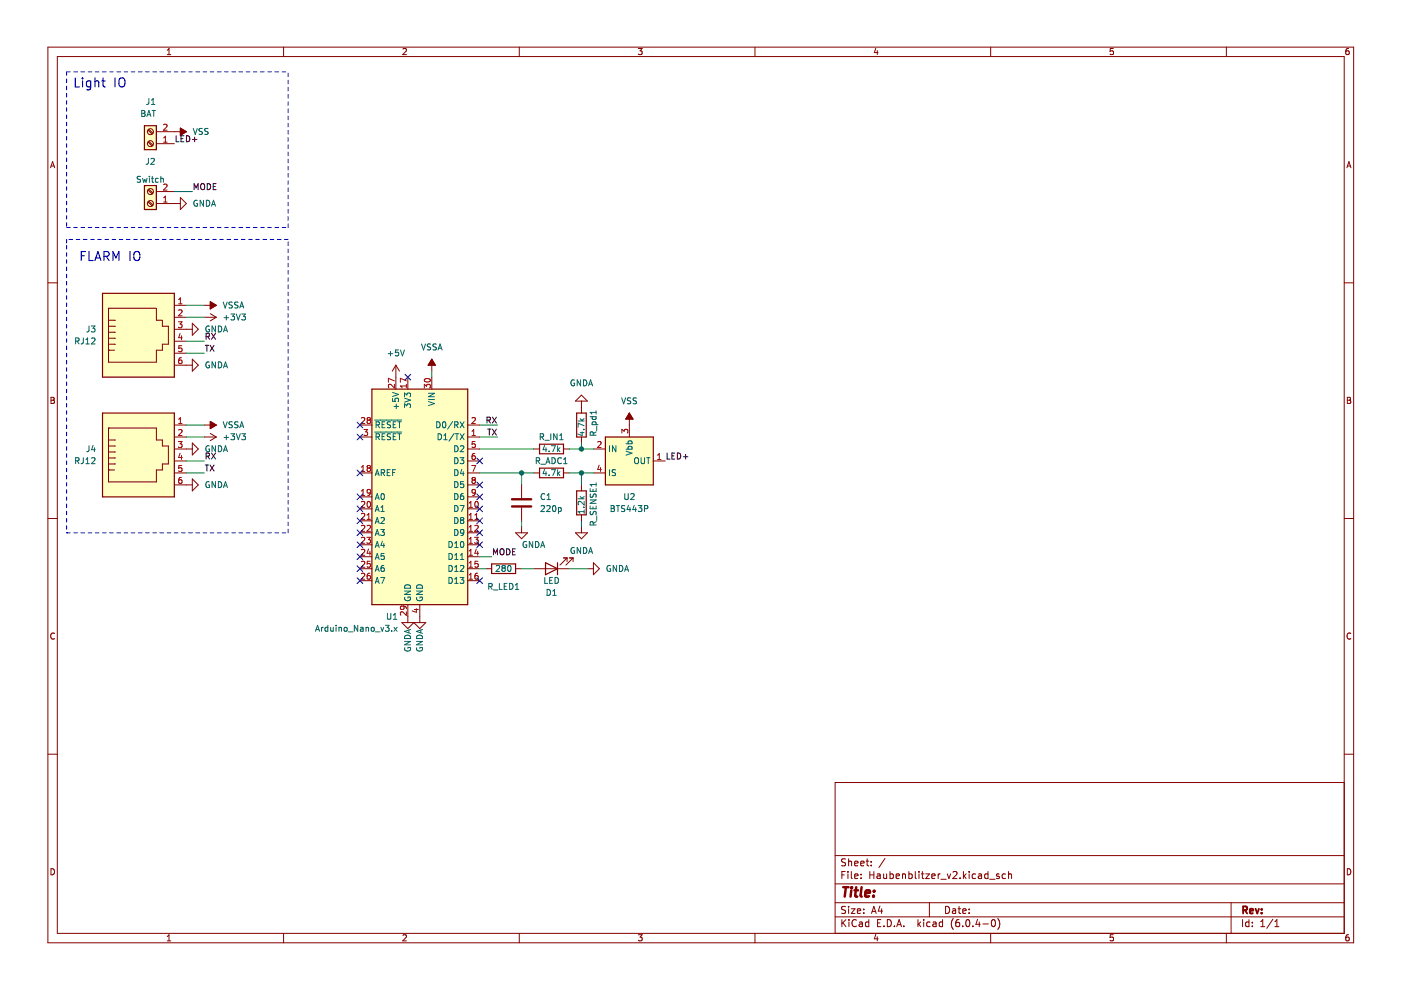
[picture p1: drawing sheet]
(kicad_sch (version 20211123) (generator eeschema)

 (paper "A4")

 (lib_symbols
  (symbol "Connector:RJ12" (pin_names (offset 1.016)) (in_bom yes) (on_board yes)
   (property "Reference" "J" (id 0) (at -5.08 11.43 0) (effects (font (size 1.27 1.27)) (justify right)))
   (property "Value" "RJ12" (id 1) (at 2.54 11.43 0) (effects (font (size 1.27 1.27)) (justify left)))
   (property "Footprint" "" (id 2) (at 0 0.635 90) (effects (font (size 1.27 1.27)) hide))
   (property "Datasheet" "~" (id 3) (at 0 0.635 90) (effects (font (size 1.27 1.27)) hide))
   (symbol "RJ12_0_1"
    (polyline (pts (xy -6.35 -1.905) (xy -5.08 -1.905) (xy -5.08 -1.905)) (stroke (width 0) (type default) (color 0 0 0 0)) (fill (type none)))
    (polyline (pts (xy -6.35 -0.635) (xy -5.08 -0.635) (xy -5.08 -0.635)) (stroke (width 0) (type default) (color 0 0 0 0)) (fill (type none)))
    (polyline (pts (xy -6.35 0.635) (xy -5.08 0.635) (xy -5.08 0.635)) (stroke (width 0) (type default) (color 0 0 0 0)) (fill (type none)))
    (polyline (pts (xy -6.35 1.905) (xy -5.08 1.905) (xy -5.08 1.905)) (stroke (width 0) (type default) (color 0 0 0 0)) (fill (type none)))
    (polyline (pts (xy -6.35 3.175) (xy -5.08 3.175) (xy -5.08 3.175)) (stroke (width 0) (type default) (color 0 0 0 0)) (fill (type none)))
    (polyline (pts (xy -5.08 4.445) (xy -6.35 4.445) (xy -6.35 4.445)) (stroke (width 0) (type default) (color 0 0 0 0)) (fill (type none)))
    (polyline (pts (xy -6.35 -4.445) (xy -6.35 6.985) (xy 3.81 6.985) (xy 3.81 4.445) (xy 5.08 4.445) (xy 5.08 3.175) (xy 6.35 3.175) (xy 6.35 -0.635) (xy 5.08 -0.635) (xy 5.08 -1.905) (xy 3.81 -1.905) (xy 3.81 -4.445) (xy -6.35 -4.445) (xy -6.35 -4.445)) (stroke (width 0) (type default) (color 0 0 0 0)) (fill (type none)))
    (rectangle (start 7.62 10.16) (end -7.62 -7.62) (stroke (width 0.254) (type default) (color 0 0 0 0)) (fill (type background))))
   (symbol "RJ12_1_1"
    (pin passive line (at 10.16 -5.08 180) (length 2.54) (name "~" (effects (font (size 1.27 1.27)))) (number "1" (effects (font (size 1.27 1.27)))))
    (pin passive line (at 10.16 -2.54 180) (length 2.54) (name "~" (effects (font (size 1.27 1.27)))) (number "2" (effects (font (size 1.27 1.27)))))
    (pin passive line (at 10.16 0 180) (length 2.54) (name "~" (effects (font (size 1.27 1.27)))) (number "3" (effects (font (size 1.27 1.27)))))
    (pin passive line (at 10.16 2.54 180) (length 2.54) (name "~" (effects (font (size 1.27 1.27)))) (number "4" (effects (font (size 1.27 1.27)))))
    (pin passive line (at 10.16 5.08 180) (length 2.54) (name "~" (effects (font (size 1.27 1.27)))) (number "5" (effects (font (size 1.27 1.27)))))
    (pin passive line (at 10.16 7.62 180) (length 2.54) (name "~" (effects (font (size 1.27 1.27)))) (number "6" (effects (font (size 1.27 1.27)))))))
  (symbol "Connector:Screw_Terminal_01x02" (pin_names (offset 1.016) hide) (in_bom yes) (on_board yes)
   (property "Reference" "J" (id 0) (at 0 2.54 0) (effects (font (size 1.27 1.27))))
   (property "Value" "Screw_Terminal_01x02" (id 1) (at 0 -5.08 0) (effects (font (size 1.27 1.27))))
   (property "Footprint" "" (id 2) (at 0 0 0) (effects (font (size 1.27 1.27)) hide))
   (property "Datasheet" "~" (id 3) (at 0 0 0) (effects (font (size 1.27 1.27)) hide))
   (symbol "Screw_Terminal_01x02_1_1"
    (rectangle (start -1.27 1.27) (end 1.27 -3.81) (stroke (width 0.254) (type default) (color 0 0 0 0)) (fill (type background)))
    (circle (center 0 -2.54) (radius 0.635) (stroke (width 0.1524) (type default) (color 0 0 0 0)) (fill (type none)))
    (polyline (pts (xy -0.5334 -2.2098) (xy 0.3302 -3.048)) (stroke (width 0.1524) (type default) (color 0 0 0 0)) (fill (type none)))
    (polyline (pts (xy -0.5334 0.3302) (xy 0.3302 -0.508)) (stroke (width 0.1524) (type default) (color 0 0 0 0)) (fill (type none)))
    (polyline (pts (xy -0.3556 -2.032) (xy 0.508 -2.8702)) (stroke (width 0.1524) (type default) (color 0 0 0 0)) (fill (type none)))
    (polyline (pts (xy -0.3556 0.508) (xy 0.508 -0.3302)) (stroke (width 0.1524) (type default) (color 0 0 0 0)) (fill (type none)))
    (circle (center 0 0) (radius 0.635) (stroke (width 0.1524) (type default) (color 0 0 0 0)) (fill (type none)))
    (pin passive line (at -5.08 0 0) (length 3.81) (name "Pin_1" (effects (font (size 1.27 1.27)))) (number "1" (effects (font (size 1.27 1.27)))))
    (pin passive line (at -5.08 -2.54 0) (length 3.81) (name "Pin_2" (effects (font (size 1.27 1.27)))) (number "2" (effects (font (size 1.27 1.27)))))))
  (symbol "Device:C" (pin_numbers hide) (pin_names (offset 0.254)) (in_bom yes) (on_board yes)
   (property "Reference" "C" (id 0) (at 0.635 2.54 0) (effects (font (size 1.27 1.27)) (justify left)))
   (property "Value" "C" (id 1) (at 0.635 -2.54 0) (effects (font (size 1.27 1.27)) (justify left)))
   (property "Footprint" "" (id 2) (at 0.9652 -3.81 0) (effects (font (size 1.27 1.27)) hide))
   (property "Datasheet" "~" (id 3) (at 0 0 0) (effects (font (size 1.27 1.27)) hide))
   (symbol "C_0_1"
    (polyline (pts (xy -2.032 -0.762) (xy 2.032 -0.762)) (stroke (width 0.508) (type default) (color 0 0 0 0)) (fill (type none)))
    (polyline (pts (xy -2.032 0.762) (xy 2.032 0.762)) (stroke (width 0.508) (type default) (color 0 0 0 0)) (fill (type none))))
   (symbol "C_1_1"
    (pin passive line (at 0 3.81 270) (length 2.794) (name "~" (effects (font (size 1.27 1.27)))) (number "1" (effects (font (size 1.27 1.27)))))
    (pin passive line (at 0 -3.81 90) (length 2.794) (name "~" (effects (font (size 1.27 1.27)))) (number "2" (effects (font (size 1.27 1.27)))))))
  (symbol "Device:LED" (pin_numbers hide) (pin_names (offset 1.016) hide) (in_bom yes) (on_board yes)
   (property "Reference" "D" (id 0) (at 0 2.54 0) (effects (font (size 1.27 1.27))))
   (property "Value" "LED" (id 1) (at 0 -2.54 0) (effects (font (size 1.27 1.27))))
   (property "Footprint" "" (id 2) (at 0 0 0) (effects (font (size 1.27 1.27)) hide))
   (property "Datasheet" "~" (id 3) (at 0 0 0) (effects (font (size 1.27 1.27)) hide))
   (symbol "LED_0_1"
    (polyline (pts (xy -1.27 -1.27) (xy -1.27 1.27)) (stroke (width 0.254) (type default) (color 0 0 0 0)) (fill (type none)))
    (polyline (pts (xy -1.27 0) (xy 1.27 0)) (stroke (width 0) (type default) (color 0 0 0 0)) (fill (type none)))
    (polyline (pts (xy 1.27 -1.27) (xy 1.27 1.27) (xy -1.27 0) (xy 1.27 -1.27)) (stroke (width 0.254) (type default) (color 0 0 0 0)) (fill (type none)))
    (polyline (pts (xy -3.048 -0.762) (xy -4.572 -2.286) (xy -3.81 -2.286) (xy -4.572 -2.286) (xy -4.572 -1.524)) (stroke (width 0) (type default) (color 0 0 0 0)) (fill (type none)))
    (polyline (pts (xy -1.778 -0.762) (xy -3.302 -2.286) (xy -2.54 -2.286) (xy -3.302 -2.286) (xy -3.302 -1.524)) (stroke (width 0) (type default) (color 0 0 0 0)) (fill (type none))))
   (symbol "LED_1_1"
    (pin passive line (at -3.81 0 0) (length 2.54) (name "K" (effects (font (size 1.27 1.27)))) (number "1" (effects (font (size 1.27 1.27)))))
    (pin passive line (at 3.81 0 180) (length 2.54) (name "A" (effects (font (size 1.27 1.27)))) (number "2" (effects (font (size 1.27 1.27)))))))
  (symbol "Device:R" (pin_numbers hide) (pin_names (offset 0)) (in_bom yes) (on_board yes)
   (property "Reference" "R" (id 0) (at 2.032 0 90) (effects (font (size 1.27 1.27))))
   (property "Value" "R" (id 1) (at 0 0 90) (effects (font (size 1.27 1.27))))
   (property "Footprint" "" (id 2) (at -1.778 0 90) (effects (font (size 1.27 1.27)) hide))
   (property "Datasheet" "~" (id 3) (at 0 0 0) (effects (font (size 1.27 1.27)) hide))
   (symbol "R_0_1"
    (rectangle (start -1.016 -2.54) (end 1.016 2.54) (stroke (width 0.254) (type default) (color 0 0 0 0)) (fill (type none))))
   (symbol "R_1_1"
    (pin passive line (at 0 3.81 270) (length 1.27) (name "~" (effects (font (size 1.27 1.27)))) (number "1" (effects (font (size 1.27 1.27)))))
    (pin passive line (at 0 -3.81 90) (length 1.27) (name "~" (effects (font (size 1.27 1.27)))) (number "2" (effects (font (size 1.27 1.27)))))))
  (symbol "MCU_Module:Arduino_Nano_v3.x" (in_bom yes) (on_board yes)
   (property "Reference" "A" (id 0) (at -10.16 23.495 0) (effects (font (size 1.27 1.27)) (justify left bottom)))
   (property "Value" "Arduino_Nano_v3.x" (id 1) (at 5.08 -24.13 0) (effects (font (size 1.27 1.27)) (justify left top)))
   (property "Footprint" "Module:Arduino_Nano" (id 2) (at 0 0 0) (effects (font (size 1.27 1.27) italic) hide))
   (property "Datasheet" "http://www.mouser.com/pdfdocs/Gravitech_Arduino_Nano3_0.pdf" (id 3) (at 0 0 0) (effects (font (size 1.27 1.27)) hide))
   (symbol "Arduino_Nano_v3.x_0_1"
    (rectangle (start -10.16 22.86) (end 10.16 -22.86) (stroke (width 0.254) (type default) (color 0 0 0 0)) (fill (type background))))
   (symbol "Arduino_Nano_v3.x_1_1"
    (pin bidirectional line (at -12.7 12.7 0) (length 2.54) (name "D1/TX" (effects (font (size 1.27 1.27)))) (number "1" (effects (font (size 1.27 1.27)))))
    (pin bidirectional line (at -12.7 -2.54 0) (length 2.54) (name "D7" (effects (font (size 1.27 1.27)))) (number "10" (effects (font (size 1.27 1.27)))))
    (pin bidirectional line (at -12.7 -5.08 0) (length 2.54) (name "D8" (effects (font (size 1.27 1.27)))) (number "11" (effects (font (size 1.27 1.27)))))
    (pin bidirectional line (at -12.7 -7.62 0) (length 2.54) (name "D9" (effects (font (size 1.27 1.27)))) (number "12" (effects (font (size 1.27 1.27)))))
    (pin bidirectional line (at -12.7 -10.16 0) (length 2.54) (name "D10" (effects (font (size 1.27 1.27)))) (number "13" (effects (font (size 1.27 1.27)))))
    (pin bidirectional line (at -12.7 -12.7 0) (length 2.54) (name "D11" (effects (font (size 1.27 1.27)))) (number "14" (effects (font (size 1.27 1.27)))))
    (pin bidirectional line (at -12.7 -15.24 0) (length 2.54) (name "D12" (effects (font (size 1.27 1.27)))) (number "15" (effects (font (size 1.27 1.27)))))
    (pin bidirectional line (at -12.7 -17.78 0) (length 2.54) (name "D13" (effects (font (size 1.27 1.27)))) (number "16" (effects (font (size 1.27 1.27)))))
    (pin power_out line (at 2.54 25.4 270) (length 2.54) (name "3V3" (effects (font (size 1.27 1.27)))) (number "17" (effects (font (size 1.27 1.27)))))
    (pin input line (at 12.7 5.08 180) (length 2.54) (name "AREF" (effects (font (size 1.27 1.27)))) (number "18" (effects (font (size 1.27 1.27)))))
    (pin bidirectional line (at 12.7 0 180) (length 2.54) (name "A0" (effects (font (size 1.27 1.27)))) (number "19" (effects (font (size 1.27 1.27)))))
    (pin bidirectional line (at -12.7 15.24 0) (length 2.54) (name "D0/RX" (effects (font (size 1.27 1.27)))) (number "2" (effects (font (size 1.27 1.27)))))
    (pin bidirectional line (at 12.7 -2.54 180) (length 2.54) (name "A1" (effects (font (size 1.27 1.27)))) (number "20" (effects (font (size 1.27 1.27)))))
    (pin bidirectional line (at 12.7 -5.08 180) (length 2.54) (name "A2" (effects (font (size 1.27 1.27)))) (number "21" (effects (font (size 1.27 1.27)))))
    (pin bidirectional line (at 12.7 -7.62 180) (length 2.54) (name "A3" (effects (font (size 1.27 1.27)))) (number "22" (effects (font (size 1.27 1.27)))))
    (pin bidirectional line (at 12.7 -10.16 180) (length 2.54) (name "A4" (effects (font (size 1.27 1.27)))) (number "23" (effects (font (size 1.27 1.27)))))
    (pin bidirectional line (at 12.7 -12.7 180) (length 2.54) (name "A5" (effects (font (size 1.27 1.27)))) (number "24" (effects (font (size 1.27 1.27)))))
    (pin bidirectional line (at 12.7 -15.24 180) (length 2.54) (name "A6" (effects (font (size 1.27 1.27)))) (number "25" (effects (font (size 1.27 1.27)))))
    (pin bidirectional line (at 12.7 -17.78 180) (length 2.54) (name "A7" (effects (font (size 1.27 1.27)))) (number "26" (effects (font (size 1.27 1.27)))))
    (pin power_out line (at 5.08 25.4 270) (length 2.54) (name "+5V" (effects (font (size 1.27 1.27)))) (number "27" (effects (font (size 1.27 1.27)))))
    (pin input line (at 12.7 15.24 180) (length 2.54) (name "~{RESET}" (effects (font (size 1.27 1.27)))) (number "28" (effects (font (size 1.27 1.27)))))
    (pin power_in line (at 2.54 -25.4 90) (length 2.54) (name "GND" (effects (font (size 1.27 1.27)))) (number "29" (effects (font (size 1.27 1.27)))))
    (pin input line (at 12.7 12.7 180) (length 2.54) (name "~{RESET}" (effects (font (size 1.27 1.27)))) (number "3" (effects (font (size 1.27 1.27)))))
    (pin power_in line (at -2.54 25.4 270) (length 2.54) (name "VIN" (effects (font (size 1.27 1.27)))) (number "30" (effects (font (size 1.27 1.27)))))
    (pin power_in line (at 0 -25.4 90) (length 2.54) (name "GND" (effects (font (size 1.27 1.27)))) (number "4" (effects (font (size 1.27 1.27)))))
    (pin bidirectional line (at -12.7 10.16 0) (length 2.54) (name "D2" (effects (font (size 1.27 1.27)))) (number "5" (effects (font (size 1.27 1.27)))))
    (pin bidirectional line (at -12.7 7.62 0) (length 2.54) (name "D3" (effects (font (size 1.27 1.27)))) (number "6" (effects (font (size 1.27 1.27)))))
    (pin bidirectional line (at -12.7 5.08 0) (length 2.54) (name "D4" (effects (font (size 1.27 1.27)))) (number "7" (effects (font (size 1.27 1.27)))))
    (pin bidirectional line (at -12.7 2.54 0) (length 2.54) (name "D5" (effects (font (size 1.27 1.27)))) (number "8" (effects (font (size 1.27 1.27)))))
    (pin bidirectional line (at -12.7 0 0) (length 2.54) (name "D6" (effects (font (size 1.27 1.27)))) (number "9" (effects (font (size 1.27 1.27)))))))
  (symbol "Power_Management:BTS443P" (in_bom yes) (on_board yes)
   (property "Reference" "U" (id 0) (at -5.08 6.35 0) (effects (font (size 1.27 1.27))))
   (property "Value" "BTS443P" (id 1) (at 8.89 6.35 0) (effects (font (size 1.27 1.27))))
   (property "Footprint" "Package_TO_SOT_SMD:TO-252-4" (id 2) (at 0 -6.35 0) (effects (font (size 1.27 1.27)) hide))
   (property "Datasheet" "http://www.infineon.com/dgdl/Infineon-BTS443P-DS-v01_00-EN.pdf?fileId=5546d4625a888733015aa9afbc5035d5" (id 3) (at 0 -10.16 0) (effects (font (size 1.27 1.27)) hide))
   (symbol "BTS443P_0_1"
    (rectangle (start -5.08 5.08) (end 5.08 -5.08) (stroke (width 0.254) (type default) (color 0 0 0 0)) (fill (type background))))
   (symbol "BTS443P_1_1"
    (pin power_out line (at 7.62 0 180) (length 2.54) (name "OUT" (effects (font (size 1.27 1.27)))) (number "1" (effects (font (size 1.27 1.27)))))
    (pin input line (at -7.62 2.54 0) (length 2.54) (name "IN" (effects (font (size 1.27 1.27)))) (number "2" (effects (font (size 1.27 1.27)))))
    (pin power_in line (at 0 7.62 270) (length 2.54) (name "Vbb" (effects (font (size 1.27 1.27)))) (number "3" (effects (font (size 1.27 1.27)))))
    (pin output line (at -7.62 -2.54 0) (length 2.54) (name "IS" (effects (font (size 1.27 1.27)))) (number "4" (effects (font (size 1.27 1.27)))))
    (pin passive line (at 7.62 0 180) (length 2.54) hide (name "OUT" (effects (font (size 1.27 1.27)))) (number "5" (effects (font (size 1.27 1.27)))))))
  (symbol "power:+3V3" (power) (pin_names (offset 0)) (in_bom yes) (on_board yes)
   (property "Reference" "#PWR" (id 0) (at 0 -3.81 0) (effects (font (size 1.27 1.27)) hide))
   (property "Value" "+3V3" (id 1) (at 0 3.556 0) (effects (font (size 1.27 1.27))))
   (property "Footprint" "" (id 2) (at 0 0 0) (effects (font (size 1.27 1.27)) hide))
   (property "Datasheet" "" (id 3) (at 0 0 0) (effects (font (size 1.27 1.27)) hide))
   (symbol "+3V3_0_1"
    (polyline (pts (xy -0.762 1.27) (xy 0 2.54)) (stroke (width 0) (type default) (color 0 0 0 0)) (fill (type none)))
    (polyline (pts (xy 0 0) (xy 0 2.54)) (stroke (width 0) (type default) (color 0 0 0 0)) (fill (type none)))
    (polyline (pts (xy 0 2.54) (xy 0.762 1.27)) (stroke (width 0) (type default) (color 0 0 0 0)) (fill (type none))))
   (symbol "+3V3_1_1"
    (pin power_in line (at 0 0 90) (length 0) hide (name "+3V3" (effects (font (size 1.27 1.27)))) (number "1" (effects (font (size 1.27 1.27)))))))
  (symbol "power:+5V" (power) (pin_names (offset 0)) (in_bom yes) (on_board yes)
   (property "Reference" "#PWR" (id 0) (at 0 -3.81 0) (effects (font (size 1.27 1.27)) hide))
   (property "Value" "+5V" (id 1) (at 0 3.556 0) (effects (font (size 1.27 1.27))))
   (property "Footprint" "" (id 2) (at 0 0 0) (effects (font (size 1.27 1.27)) hide))
   (property "Datasheet" "" (id 3) (at 0 0 0) (effects (font (size 1.27 1.27)) hide))
   (symbol "+5V_0_1"
    (polyline (pts (xy -0.762 1.27) (xy 0 2.54)) (stroke (width 0) (type default) (color 0 0 0 0)) (fill (type none)))
    (polyline (pts (xy 0 0) (xy 0 2.54)) (stroke (width 0) (type default) (color 0 0 0 0)) (fill (type none)))
    (polyline (pts (xy 0 2.54) (xy 0.762 1.27)) (stroke (width 0) (type default) (color 0 0 0 0)) (fill (type none))))
   (symbol "+5V_1_1"
    (pin power_in line (at 0 0 90) (length 0) hide (name "+5V" (effects (font (size 1.27 1.27)))) (number "1" (effects (font (size 1.27 1.27)))))))
  (symbol "power:GNDA" (power) (pin_names (offset 0)) (in_bom yes) (on_board yes)
   (property "Reference" "#PWR" (id 0) (at 0 -6.35 0) (effects (font (size 1.27 1.27)) hide))
   (property "Value" "GNDA" (id 1) (at 0 -3.81 0) (effects (font (size 1.27 1.27))))
   (property "Footprint" "" (id 2) (at 0 0 0) (effects (font (size 1.27 1.27)) hide))
   (property "Datasheet" "" (id 3) (at 0 0 0) (effects (font (size 1.27 1.27)) hide))
   (symbol "GNDA_0_1"
    (polyline (pts (xy 0 0) (xy 0 -1.27) (xy 1.27 -1.27) (xy 0 -2.54) (xy -1.27 -1.27) (xy 0 -1.27)) (stroke (width 0) (type default) (color 0 0 0 0)) (fill (type none))))
   (symbol "GNDA_1_1"
    (pin power_in line (at 0 0 270) (length 0) hide (name "GNDA" (effects (font (size 1.27 1.27)))) (number "1" (effects (font (size 1.27 1.27)))))))
  (symbol "power:VSS" (power) (pin_names (offset 0)) (in_bom yes) (on_board yes)
   (property "Reference" "#PWR" (id 0) (at 0 -3.81 0) (effects (font (size 1.27 1.27)) hide))
   (property "Value" "VSS" (id 1) (at 0 3.81 0) (effects (font (size 1.27 1.27))))
   (property "Footprint" "" (id 2) (at 0 0 0) (effects (font (size 1.27 1.27)) hide))
   (property "Datasheet" "" (id 3) (at 0 0 0) (effects (font (size 1.27 1.27)) hide))
   (symbol "VSS_0_1"
    (polyline (pts (xy 0 0) (xy 0 2.54)) (stroke (width 0) (type default) (color 0 0 0 0)) (fill (type none)))
    (polyline (pts (xy 0.762 1.27) (xy -0.762 1.27) (xy 0 2.54) (xy 0.762 1.27)) (stroke (width 0) (type default) (color 0 0 0 0)) (fill (type outline))))
   (symbol "VSS_1_1"
    (pin power_in line (at 0 0 90) (length 0) hide (name "VSS" (effects (font (size 1.27 1.27)))) (number "1" (effects (font (size 1.27 1.27)))))))
  (symbol "power:VSSA" (power) (pin_names (offset 0)) (in_bom yes) (on_board yes)
   (property "Reference" "#PWR" (id 0) (at 0 -3.81 0) (effects (font (size 1.27 1.27)) hide))
   (property "Value" "VSSA" (id 1) (at 0 3.81 0) (effects (font (size 1.27 1.27))))
   (property "Footprint" "" (id 2) (at 0 0 0) (effects (font (size 1.27 1.27)) hide))
   (property "Datasheet" "" (id 3) (at 0 0 0) (effects (font (size 1.27 1.27)) hide))
   (symbol "VSSA_0_1"
    (polyline (pts (xy 0 0) (xy 0 2.54)) (stroke (width 0) (type default) (color 0 0 0 0)) (fill (type none)))
    (polyline (pts (xy 0.762 1.27) (xy -0.762 1.27) (xy 0 2.54) (xy 0.762 1.27)) (stroke (width 0) (type default) (color 0 0 0 0)) (fill (type outline))))
   (symbol "VSSA_1_1"
    (pin power_in line (at 0 0 90) (length 0) hide (name "VSSA" (effects (font (size 1.27 1.27)))) (number "1" (effects (font (size 1.27 1.27))))))))

 (junction (at 110.49 100.33) (diameter 0) (color 0 0 0 0))
 (junction (at 123.19 100.33) (diameter 0) (color 0 0 0 0))
 (junction (at 123.19 95.25) (diameter 0) (color 0 0 0 0))

 (no_connect (at 76.2 110.49))
 (no_connect (at 76.2 107.95))
 (no_connect (at 76.2 105.41))
 (no_connect (at 76.2 100.33))
 (no_connect (at 101.6 115.57))
 (no_connect (at 101.6 110.49))
 (no_connect (at 101.6 113.03))
 (no_connect (at 101.6 123.19))
 (no_connect (at 101.6 105.41))
 (no_connect (at 101.6 107.95))
 (no_connect (at 86.36 80.01))
 (no_connect (at 76.2 123.19))
 (no_connect (at 76.2 120.65))
 (no_connect (at 76.2 118.11))
 (no_connect (at 76.2 115.57))
 (no_connect (at 76.2 113.03))
 (no_connect (at 101.6 97.79))
 (no_connect (at 76.2 90.17))
 (no_connect (at 76.2 92.71))
 (no_connect (at 101.6 102.87))

 (wire (pts (xy 43.18 74.93) (xy 39.37 74.93)) (stroke (width 0) (type default) (color 0 0 0 0)))
 (polyline (pts (xy 13.97 50.8) (xy 13.97 52.07)) (stroke (width 0) (type default) (color 0 0 0 0)))

 (wire (pts (xy 43.18 100.33) (xy 39.37 100.33)) (stroke (width 0) (type default) (color 0 0 0 0)))
 (wire (pts (xy 36.83 40.64) (xy 40.64 40.64)) (stroke (width 0) (type default) (color 0 0 0 0)))
 (wire (pts (xy 123.19 111.76) (xy 123.19 110.49)) (stroke (width 0) (type default) (color 0 0 0 0)))
 (wire (pts (xy 123.19 95.25) (xy 125.73 95.25)) (stroke (width 0) (type default) (color 0 0 0 0)))
 (wire (pts (xy 43.18 64.77) (xy 39.37 64.77)) (stroke (width 0) (type default) (color 0 0 0 0)))
 (polyline (pts (xy 13.97 15.24) (xy 13.97 48.26)) (stroke (width 0) (type default) (color 0 0 0 0)))

 (wire (pts (xy 120.65 100.33) (xy 123.19 100.33)) (stroke (width 0) (type default) (color 0 0 0 0)))
 (wire (pts (xy 123.19 102.87) (xy 123.19 100.33)) (stroke (width 0) (type default) (color 0 0 0 0)))
 (wire (pts (xy 43.18 90.17) (xy 39.37 90.17)) (stroke (width 0) (type default) (color 0 0 0 0)))
 (wire (pts (xy 43.18 67.31) (xy 39.37 67.31)) (stroke (width 0) (type default) (color 0 0 0 0)))
 (wire (pts (xy 110.49 111.76) (xy 110.49 110.49)) (stroke (width 0) (type default) (color 0 0 0 0)))
 (polyline (pts (xy 13.97 48.26) (xy 60.96 48.26)) (stroke (width 0) (type default) (color 0 0 0 0)))

 (wire (pts (xy 43.18 92.71) (xy 39.37 92.71)) (stroke (width 0) (type default) (color 0 0 0 0)))
 (polyline (pts (xy 13.97 15.24) (xy 60.96 15.24)) (stroke (width 0) (type default) (color 0 0 0 0)))

 (wire (pts (xy 91.44 78.74) (xy 91.44 80.01)) (stroke (width 0) (type default) (color 0 0 0 0)))
 (wire (pts (xy 120.65 95.25) (xy 123.19 95.25)) (stroke (width 0) (type default) (color 0 0 0 0)))
 (polyline (pts (xy 60.96 48.26) (xy 60.96 15.24)) (stroke (width 0) (type default) (color 0 0 0 0)))

 (wire (pts (xy 43.18 97.79) (xy 39.37 97.79)) (stroke (width 0) (type default) (color 0 0 0 0)))
 (wire (pts (xy 110.49 120.65) (xy 113.03 120.65)) (stroke (width 0) (type default) (color 0 0 0 0)))
 (polyline (pts (xy 60.96 50.8) (xy 13.97 50.8)) (stroke (width 0) (type default) (color 0 0 0 0)))

 (wire (pts (xy 110.49 100.33) (xy 113.03 100.33)) (stroke (width 0) (type default) (color 0 0 0 0)))
 (wire (pts (xy 105.41 92.71) (xy 101.6 92.71)) (stroke (width 0) (type default) (color 0 0 0 0)))
 (wire (pts (xy 120.65 120.65) (xy 124.46 120.65)) (stroke (width 0) (type default) (color 0 0 0 0)))
 (wire (pts (xy 101.6 100.33) (xy 110.49 100.33)) (stroke (width 0) (type default) (color 0 0 0 0)))
 (wire (pts (xy 110.49 100.33) (xy 110.49 102.87)) (stroke (width 0) (type default) (color 0 0 0 0)))
 (wire (pts (xy 43.18 72.39) (xy 39.37 72.39)) (stroke (width 0) (type default) (color 0 0 0 0)))
 (wire (pts (xy 101.6 118.11) (xy 104.14 118.11)) (stroke (width 0) (type default) (color 0 0 0 0)))
 (wire (pts (xy 101.6 120.65) (xy 102.87 120.65)) (stroke (width 0) (type default) (color 0 0 0 0)))
 (wire (pts (xy 123.19 93.98) (xy 123.19 95.25)) (stroke (width 0) (type default) (color 0 0 0 0)))
 (wire (pts (xy 123.19 100.33) (xy 125.73 100.33)) (stroke (width 0) (type default) (color 0 0 0 0)))
 (wire (pts (xy 105.41 90.17) (xy 101.6 90.17)) (stroke (width 0) (type default) (color 0 0 0 0)))
 (polyline (pts (xy 60.96 113.03) (xy 60.96 50.8)) (stroke (width 0) (type default) (color 0 0 0 0)))

 (wire (pts (xy 101.6 95.25) (xy 113.03 95.25)) (stroke (width 0) (type default) (color 0 0 0 0)))
 (polyline (pts (xy 13.97 113.03) (xy 60.96 113.03)) (stroke (width 0) (type default) (color 0 0 0 0)))
 (polyline (pts (xy 13.97 52.07) (xy 13.97 113.03)) (stroke (width 0) (type default) (color 0 0 0 0)))

 (text "Light IO" (at 15.24 19.05 0) (effects (font (size 1.905 1.905)) (justify left bottom)))
 (text "FLARM IO" (at 16.51 55.88 0) (effects (font (size 1.905 1.905)) (justify left bottom)))

 (label "RX" (at 105.41 90.17 180) (effects (font (size 1.27 1.27)) (justify right bottom)))
 (label "LED+" (at 36.83 30.48 0) (effects (font (size 1.27 1.27)) (justify left bottom)))
 (label "TX" (at 105.41 92.71 180) (effects (font (size 1.27 1.27)) (justify right bottom)))
 (label "RX" (at 43.18 97.79 0) (effects (font (size 1.27 1.27)) (justify left bottom)))
 (label "TX" (at 43.18 100.33 0) (effects (font (size 1.27 1.27)) (justify left bottom)))
 (label "TX" (at 43.18 74.93 0) (effects (font (size 1.27 1.27)) (justify left bottom)))
 (label "MODE" (at 40.64 40.64 0) (effects (font (size 1.27 1.27)) (justify left bottom)))
 (label "LED+" (at 140.97 97.79 0) (effects (font (size 1.27 1.27)) (justify left bottom)))
 (label "MODE" (at 104.14 118.11 0) (effects (font (size 1.27 1.27)) (justify left bottom)))
 (label "RX" (at 43.18 72.39 0) (effects (font (size 1.27 1.27)) (justify left bottom)))

 (symbol (lib_id "power:GNDA") (at 86.36 130.81 0) (mirror y) (unit 1) (in_bom yes) (on_board yes)
  (property "Reference" "#PWR0111" (id 0) (at 86.36 137.16 0) (effects (font (size 1.27 1.27)) hide))
  (property "Value" "GNDA" (id 1) (at 86.36 135.89 90))
  (property "Footprint" "" (id 2) (at 86.36 130.81 0) (effects (font (size 1.27 1.27)) hide))
  (property "Datasheet" "" (id 3) (at 86.36 130.81 0) (effects (font (size 1.27 1.27)) hide)) (pin "1"))

 (symbol (lib_id "power:GNDA") (at 36.83 43.18 90) (unit 1) (in_bom yes) (on_board yes) (fields_autoplaced)
  (property "Reference" "#PWR0115" (id 0) (at 43.18 43.18 0) (effects (font (size 1.27 1.27)) hide))
  (property "Value" "GNDA" (id 1) (at 40.64 43.1799 90) (effects (font (size 1.27 1.27)) (justify right)))
  (property "Footprint" "" (id 2) (at 36.83 43.18 0) (effects (font (size 1.27 1.27)) hide))
  (property "Datasheet" "" (id 3) (at 36.83 43.18 0) (effects (font (size 1.27 1.27)) hide)) (pin "1"))

 (symbol (lib_id "power:GNDA") (at 110.49 111.76 0) (unit 1) (in_bom yes) (on_board yes)
  (property "Reference" "#PWR0116" (id 0) (at 110.49 118.11 0) (effects (font (size 1.27 1.27)) hide))
  (property "Value" "GNDA" (id 1) (at 113.03 115.57 0))
  (property "Footprint" "" (id 2) (at 110.49 111.76 0) (effects (font (size 1.27 1.27)) hide))
  (property "Datasheet" "" (id 3) (at 110.49 111.76 0) (effects (font (size 1.27 1.27)) hide)) (pin "1"))

 (symbol (lib_id "power:GNDA") (at 123.19 111.76 0) (unit 1) (in_bom yes) (on_board yes) (fields_autoplaced)
  (property "Reference" "#PWR0117" (id 0) (at 123.19 118.11 0) (effects (font (size 1.27 1.27)) hide))
  (property "Value" "GNDA" (id 1) (at 123.19 116.84 0))
  (property "Footprint" "" (id 2) (at 123.19 111.76 0) (effects (font (size 1.27 1.27)) hide))
  (property "Datasheet" "" (id 3) (at 123.19 111.76 0) (effects (font (size 1.27 1.27)) hide)) (pin "1"))

 (symbol (lib_id "power:+3V3") (at 43.18 92.71 270) (unit 1) (in_bom yes) (on_board yes) (fields_autoplaced)
  (property "Reference" "#PWR0110" (id 0) (at 39.37 92.71 0) (effects (font (size 1.27 1.27)) hide))
  (property "Value" "+3V3" (id 1) (at 46.99 92.7099 90) (effects (font (size 1.27 1.27)) (justify left)))
  (property "Footprint" "" (id 2) (at 43.18 92.71 0) (effects (font (size 1.27 1.27)) hide))
  (property "Datasheet" "" (id 3) (at 43.18 92.71 0) (effects (font (size 1.27 1.27)) hide)) (pin "1"))

 (symbol (lib_id "Device:C") (at 110.49 106.68 0) (unit 1) (in_bom yes) (on_board yes) (fields_autoplaced)
  (property "Reference" "C1" (id 0) (at 114.3 105.4099 0) (effects (font (size 1.27 1.27)) (justify left)))
  (property "Value" "220p" (id 1) (at 114.3 107.9499 0) (effects (font (size 1.27 1.27)) (justify left)))
  (property "Footprint" "Capacitor_SMD:C_0805_2012Metric_Pad1.18x1.45mm_HandSolder" (id 2) (at 111.4552 110.49 0) (effects (font (size 1.27 1.27)) hide))
  (property "Datasheet" "~" (id 3) (at 110.49 106.68 0) (effects (font (size 1.27 1.27)) hide)) (pin "1") (pin "2"))

 (symbol (lib_id "Device:R") (at 106.68 120.65 90) (unit 1) (in_bom yes) (on_board yes)
  (property "Reference" "R_LED1" (id 0) (at 106.68 124.46 90))
  (property "Value" "280" (id 1) (at 106.68 120.65 90))
  (property "Footprint" "Resistor_SMD:R_0805_2012Metric_Pad1.20x1.40mm_HandSolder" (id 2) (at 106.68 122.428 90) (effects (font (size 1.27 1.27)) hide))
  (property "Datasheet" "~" (id 3) (at 106.68 120.65 0) (effects (font (size 1.27 1.27)) hide)) (pin "1") (pin "2"))

 (symbol (lib_id "power:+3V3") (at 43.18 67.31 270) (unit 1) (in_bom yes) (on_board yes) (fields_autoplaced)
  (property "Reference" "#PWR0114" (id 0) (at 39.37 67.31 0) (effects (font (size 1.27 1.27)) hide))
  (property "Value" "+3V3" (id 1) (at 46.99 67.3099 90) (effects (font (size 1.27 1.27)) (justify left)))
  (property "Footprint" "" (id 2) (at 43.18 67.31 0) (effects (font (size 1.27 1.27)) hide))
  (property "Datasheet" "" (id 3) (at 43.18 67.31 0) (effects (font (size 1.27 1.27)) hide)) (pin "1"))

 (symbol (lib_id "Connector:RJ12") (at 29.21 69.85 0) (mirror x) (unit 1) (in_bom yes) (on_board yes) (fields_autoplaced)
  (property "Reference" "J3" (id 0) (at 20.32 69.8499 0) (effects (font (size 1.27 1.27)) (justify right)))
  (property "Value" "RJ12" (id 1) (at 20.32 72.3899 0) (effects (font (size 1.27 1.27)) (justify right)))
  (property "Footprint" "Connector_RJ:RJ12_Amphenol_54601" (id 2) (at 29.21 70.485 90) (effects (font (size 1.27 1.27)) hide))
  (property "Datasheet" "~" (id 3) (at 29.21 70.485 90) (effects (font (size 1.27 1.27)) hide)) (pin "1") (pin "2") (pin "3") (pin "4") (pin "5") (pin "6"))

 (symbol (lib_id "power:GNDA") (at 39.37 69.85 90) (mirror x) (unit 1) (in_bom yes) (on_board yes) (fields_autoplaced)
  (property "Reference" "#PWR0104" (id 0) (at 45.72 69.85 0) (effects (font (size 1.27 1.27)) hide))
  (property "Value" "GNDA" (id 1) (at 43.18 69.8501 90) (effects (font (size 1.27 1.27)) (justify right)))
  (property "Footprint" "" (id 2) (at 39.37 69.85 0) (effects (font (size 1.27 1.27)) hide))
  (property "Datasheet" "" (id 3) (at 39.37 69.85 0) (effects (font (size 1.27 1.27)) hide)) (pin "1"))

 (symbol (lib_id "power:VSS") (at 36.83 27.94 270) (unit 1) (in_bom yes) (on_board yes)
  (property "Reference" "#PWR02" (id 0) (at 33.02 27.94 0) (effects (font (size 1.27 1.27)) hide))
  (property "Value" "VSS" (id 1) (at 40.64 27.9399 90) (effects (font (size 1.27 1.27)) (justify left)))
  (property "Footprint" "" (id 2) (at 36.83 27.94 0) (effects (font (size 1.27 1.27)) hide))
  (property "Datasheet" "" (id 3) (at 36.83 27.94 0) (effects (font (size 1.27 1.27)) hide)) (pin "1"))

 (symbol (lib_id "Connector:RJ12") (at 29.21 95.25 0) (mirror x) (unit 1) (in_bom yes) (on_board yes) (fields_autoplaced)
  (property "Reference" "J4" (id 0) (at 20.32 95.2499 0) (effects (font (size 1.27 1.27)) (justify right)))
  (property "Value" "RJ12" (id 1) (at 20.32 97.7899 0) (effects (font (size 1.27 1.27)) (justify right)))
  (property "Footprint" "Connector_RJ:RJ12_Amphenol_54601" (id 2) (at 29.21 95.885 90) (effects (font (size 1.27 1.27)) hide))
  (property "Datasheet" "~" (id 3) (at 29.21 95.885 90) (effects (font (size 1.27 1.27)) hide)) (pin "1") (pin "2") (pin "3") (pin "4") (pin "5") (pin "6"))

 (symbol (lib_id "power:GNDA") (at 39.37 102.87 90) (mirror x) (unit 1) (in_bom yes) (on_board yes) (fields_autoplaced)
  (property "Reference" "#PWR0101" (id 0) (at 45.72 102.87 0) (effects (font (size 1.27 1.27)) hide))
  (property "Value" "GNDA" (id 1) (at 43.18 102.8701 90) (effects (font (size 1.27 1.27)) (justify right)))
  (property "Footprint" "" (id 2) (at 39.37 102.87 0) (effects (font (size 1.27 1.27)) hide))
  (property "Datasheet" "" (id 3) (at 39.37 102.87 0) (effects (font (size 1.27 1.27)) hide)) (pin "1"))

 (symbol (lib_id "power:GNDA") (at 39.37 77.47 90) (mirror x) (unit 1) (in_bom yes) (on_board yes) (fields_autoplaced)
  (property "Reference" "#PWR0103" (id 0) (at 45.72 77.47 0) (effects (font (size 1.27 1.27)) hide))
  (property "Value" "GNDA" (id 1) (at 43.18 77.4701 90) (effects (font (size 1.27 1.27)) (justify right)))
  (property "Footprint" "" (id 2) (at 39.37 77.47 0) (effects (font (size 1.27 1.27)) hide))
  (property "Datasheet" "" (id 3) (at 39.37 77.47 0) (effects (font (size 1.27 1.27)) hide)) (pin "1"))

 (symbol (lib_id "Device:R") (at 123.19 90.17 0) (unit 1) (in_bom yes) (on_board yes)
  (property "Reference" "R_pd1" (id 0) (at 125.73 92.71 90) (effects (font (size 1.27 1.27)) (justify left)))
  (property "Value" "4.7k" (id 1) (at 123.19 92.71 90) (effects (font (size 1.27 1.27)) (justify left)))
  (property "Footprint" "Resistor_SMD:R_0805_2012Metric_Pad1.20x1.40mm_HandSolder" (id 2) (at 121.412 90.17 90) (effects (font (size 1.27 1.27)) hide))
  (property "Datasheet" "~" (id 3) (at 123.19 90.17 0) (effects (font (size 1.27 1.27)) hide)) (pin "1") (pin "2"))

 (symbol (lib_id "Device:R") (at 123.19 106.68 0) (unit 1) (in_bom yes) (on_board yes)
  (property "Reference" "R_SENSE1" (id 0) (at 125.73 111.76 90) (effects (font (size 1.27 1.27)) (justify left)))
  (property "Value" "1.2k" (id 1) (at 123.19 109.22 90) (effects (font (size 1.27 1.27)) (justify left)))
  (property "Footprint" "Resistor_SMD:R_0805_2012Metric_Pad1.20x1.40mm_HandSolder" (id 2) (at 121.412 106.68 90) (effects (font (size 1.27 1.27)) hide))
  (property "Datasheet" "~" (id 3) (at 123.19 106.68 0) (effects (font (size 1.27 1.27)) hide)) (pin "1") (pin "2"))

 (symbol (lib_id "Connector:Screw_Terminal_01x02") (at 31.75 30.48 180) (unit 1) (in_bom yes) (on_board yes)
  (property "Reference" "J1" (id 0) (at 33.02 21.59 0) (effects (font (size 1.27 1.27)) (justify left)))
  (property "Value" "BAT" (id 1) (at 33.02 24.13 0) (effects (font (size 1.27 1.27)) (justify left)))
  (property "Footprint" "TerminalBlock:TerminalBlock_bornier-2_P5.08mm" (id 2) (at 31.75 30.48 0) (effects (font (size 1.27 1.27)) hide))
  (property "Datasheet" "~" (id 3) (at 31.75 30.48 0) (effects (font (size 1.27 1.27)) hide)) (pin "1") (pin "2"))

 (symbol (lib_id "power:VSSA") (at 43.18 90.17 270) (unit 1) (in_bom yes) (on_board yes) (fields_autoplaced)
  (property "Reference" "#PWR0109" (id 0) (at 39.37 90.17 0) (effects (font (size 1.27 1.27)) hide))
  (property "Value" "VSSA" (id 1) (at 46.99 90.1699 90) (effects (font (size 1.27 1.27)) (justify left)))
  (property "Footprint" "" (id 2) (at 43.18 90.17 0) (effects (font (size 1.27 1.27)) hide))
  (property "Datasheet" "" (id 3) (at 43.18 90.17 0) (effects (font (size 1.27 1.27)) hide)) (pin "1"))

 (symbol (lib_id "power:GNDA") (at 123.19 86.36 180) (unit 1) (in_bom yes) (on_board yes) (fields_autoplaced)
  (property "Reference" "#PWR0107" (id 0) (at 123.19 80.01 0) (effects (font (size 1.27 1.27)) hide))
  (property "Value" "GNDA" (id 1) (at 123.19 81.28 0))
  (property "Footprint" "" (id 2) (at 123.19 86.36 0) (effects (font (size 1.27 1.27)) hide))
  (property "Datasheet" "" (id 3) (at 123.19 86.36 0) (effects (font (size 1.27 1.27)) hide)) (pin "1"))

 (symbol (lib_id "power:+5V") (at 83.82 80.01 0) (unit 1) (in_bom yes) (on_board yes) (fields_autoplaced)
  (property "Reference" "#PWR0112" (id 0) (at 83.82 83.82 0) (effects (font (size 1.27 1.27)) hide))
  (property "Value" "+5V" (id 1) (at 83.82 74.93 0))
  (property "Footprint" "" (id 2) (at 83.82 80.01 0) (effects (font (size 1.27 1.27)) hide))
  (property "Datasheet" "" (id 3) (at 83.82 80.01 0) (effects (font (size 1.27 1.27)) hide)) (pin "1"))

 (symbol (lib_id "power:VSSA") (at 43.18 64.77 270) (unit 1) (in_bom yes) (on_board yes) (fields_autoplaced)
  (property "Reference" "#PWR0113" (id 0) (at 39.37 64.77 0) (effects (font (size 1.27 1.27)) hide))
  (property "Value" "VSSA" (id 1) (at 46.99 64.7699 90) (effects (font (size 1.27 1.27)) (justify left)))
  (property "Footprint" "" (id 2) (at 43.18 64.77 0) (effects (font (size 1.27 1.27)) hide))
  (property "Datasheet" "" (id 3) (at 43.18 64.77 0) (effects (font (size 1.27 1.27)) hide)) (pin "1"))

 (symbol (lib_id "power:VSS") (at 133.35 90.17 0) (unit 1) (in_bom yes) (on_board yes) (fields_autoplaced)
  (property "Reference" "#PWR0105" (id 0) (at 133.35 93.98 0) (effects (font (size 1.27 1.27)) hide))
  (property "Value" "VSS" (id 1) (at 133.35 85.09 0))
  (property "Footprint" "" (id 2) (at 133.35 90.17 0) (effects (font (size 1.27 1.27)) hide))
  (property "Datasheet" "" (id 3) (at 133.35 90.17 0) (effects (font (size 1.27 1.27)) hide)) (pin "1"))

 (symbol (lib_id "Device:R") (at 116.84 100.33 90) (unit 1) (in_bom yes) (on_board yes)
  (property "Reference" "R_ADC1" (id 0) (at 116.84 97.79 90))
  (property "Value" "4.7k" (id 1) (at 116.84 100.33 90))
  (property "Footprint" "Resistor_SMD:R_0805_2012Metric_Pad1.20x1.40mm_HandSolder" (id 2) (at 116.84 102.108 90) (effects (font (size 1.27 1.27)) hide))
  (property "Datasheet" "~" (id 3) (at 116.84 100.33 0) (effects (font (size 1.27 1.27)) hide)) (pin "1") (pin "2"))

 (symbol (lib_id "Device:R") (at 116.84 95.25 90) (unit 1) (in_bom yes) (on_board yes)
  (property "Reference" "R_IN1" (id 0) (at 116.84 92.71 90))
  (property "Value" "4.7k" (id 1) (at 116.84 95.25 90))
  (property "Footprint" "Resistor_SMD:R_0805_2012Metric_Pad1.20x1.40mm_HandSolder" (id 2) (at 116.84 97.028 90) (effects (font (size 1.27 1.27)) hide))
  (property "Datasheet" "~" (id 3) (at 116.84 95.25 0) (effects (font (size 1.27 1.27)) hide)) (pin "1") (pin "2"))

 (symbol (lib_id "Power_Management:BTS443P") (at 133.35 97.79 0) (unit 1) (in_bom yes) (on_board yes) (fields_autoplaced)
  (property "Reference" "U2" (id 0) (at 133.35 105.41 0))
  (property "Value" "BTS443P" (id 1) (at 133.35 107.95 0))
  (property "Footprint" "Package_TO_SOT_SMD:TO-252-4" (id 2) (at 133.35 104.14 0) (effects (font (size 1.27 1.27)) hide))
  (property "Datasheet" "http://www.infineon.com/dgdl/Infineon-BTS443P-DS-v01_00-EN.pdf?fileId=5546d4625a888733015aa9afbc5035d5" (id 3) (at 133.35 107.95 0) (effects (font (size 1.27 1.27)) hide)) (pin "1") (pin "2") (pin "3") (pin "4") (pin "5"))

 (symbol (lib_id "Connector:Screw_Terminal_01x02") (at 31.75 43.18 180) (unit 1) (in_bom yes) (on_board yes)
  (property "Reference" "J2" (id 0) (at 31.75 34.29 0))
  (property "Value" "Switch" (id 1) (at 31.75 38.1 0))
  (property "Footprint" "TerminalBlock_TE-Connectivity:TerminalBlock_TE_282834-2_1x02_P2.54mm_Horizontal" (id 2) (at 31.75 43.18 0) (effects (font (size 1.27 1.27)) hide))
  (property "Datasheet" "~" (id 3) (at 31.75 43.18 0) (effects (font (size 1.27 1.27)) hide)) (pin "1") (pin "2"))

 (symbol (lib_id "power:VSSA") (at 91.44 78.74 0) (mirror y) (unit 1) (in_bom yes) (on_board yes) (fields_autoplaced)
  (property "Reference" "#PWR09" (id 0) (at 91.44 82.55 0) (effects (font (size 1.27 1.27)) hide))
  (property "Value" "VSSA" (id 1) (at 91.44 73.66 0))
  (property "Footprint" "" (id 2) (at 91.44 78.74 0) (effects (font (size 1.27 1.27)) hide))
  (property "Datasheet" "" (id 3) (at 91.44 78.74 0) (effects (font (size 1.27 1.27)) hide)) (pin "1"))

 (symbol (lib_id "power:GNDA") (at 88.9 130.81 0) (mirror y) (unit 1) (in_bom yes) (on_board yes)
  (property "Reference" "#PWR0106" (id 0) (at 88.9 137.16 0) (effects (font (size 1.27 1.27)) hide))
  (property "Value" "GNDA" (id 1) (at 88.9 135.89 90))
  (property "Footprint" "" (id 2) (at 88.9 130.81 0) (effects (font (size 1.27 1.27)) hide))
  (property "Datasheet" "" (id 3) (at 88.9 130.81 0) (effects (font (size 1.27 1.27)) hide)) (pin "1"))

 (symbol (lib_id "power:GNDA") (at 39.37 95.25 90) (mirror x) (unit 1) (in_bom yes) (on_board yes) (fields_autoplaced)
  (property "Reference" "#PWR0102" (id 0) (at 45.72 95.25 0) (effects (font (size 1.27 1.27)) hide))
  (property "Value" "GNDA" (id 1) (at 43.18 95.2501 90) (effects (font (size 1.27 1.27)) (justify right)))
  (property "Footprint" "" (id 2) (at 39.37 95.25 0) (effects (font (size 1.27 1.27)) hide))
  (property "Datasheet" "" (id 3) (at 39.37 95.25 0) (effects (font (size 1.27 1.27)) hide)) (pin "1"))

 (symbol (lib_id "power:GNDA") (at 124.46 120.65 90) (unit 1) (in_bom yes) (on_board yes) (fields_autoplaced)
  (property "Reference" "#PWR0108" (id 0) (at 130.81 120.65 0) (effects (font (size 1.27 1.27)) hide))
  (property "Value" "GNDA" (id 1) (at 128.27 120.6499 90) (effects (font (size 1.27 1.27)) (justify right)))
  (property "Footprint" "" (id 2) (at 124.46 120.65 0) (effects (font (size 1.27 1.27)) hide))
  (property "Datasheet" "" (id 3) (at 124.46 120.65 0) (effects (font (size 1.27 1.27)) hide)) (pin "1"))

 (symbol (lib_id "Device:LED") (at 116.84 120.65 180) (unit 1) (in_bom yes) (on_board yes)
  (property "Reference" "D1" (id 0) (at 116.84 125.73 0))
  (property "Value" "LED" (id 1) (at 116.84 123.19 0))
  (property "Footprint" "LED_THT:LED_D3.0mm" (id 2) (at 116.84 120.65 0) (effects (font (size 1.27 1.27)) hide))
  (property "Datasheet" "~" (id 3) (at 116.84 120.65 0) (effects (font (size 1.27 1.27)) hide)) (pin "1") (pin "2"))

 (symbol (lib_id "MCU_Module:Arduino_Nano_v3.x") (at 88.9 105.41 0) (mirror y) (unit 1) (in_bom yes) (on_board yes) (fields_autoplaced)
  (property "Reference" "U1" (id 0) (at 84.3406 130.81 0) (effects (font (size 1.27 1.27)) (justify left)))
  (property "Value" "Arduino_Nano_v3.x" (id 1) (at 84.3406 133.35 0) (effects (font (size 1.27 1.27)) (justify left)))
  (property "Footprint" "Module:Arduino_Nano" (id 2) (at 88.9 105.41 0) (effects (font (size 1.27 1.27) italic) hide))
  (property "Datasheet" "http://www.mouser.com/pdfdocs/Gravitech_Arduino_Nano3_0.pdf" (id 3) (at 88.9 105.41 0) (effects (font (size 1.27 1.27)) hide)) (pin "1") (pin "10") (pin "11") (pin "12") (pin "13") (pin "14") (pin "15") (pin "16") (pin "17") (pin "18") (pin "19") (pin "2") (pin "20") (pin "21") (pin "22") (pin "23") (pin "24") (pin "25") (pin "26") (pin "27") (pin "28") (pin "29") (pin "3") (pin "30") (pin "4") (pin "5") (pin "6") (pin "7") (pin "8") (pin "9"))

 (sheet_instances (path "" (page "1")))

)
